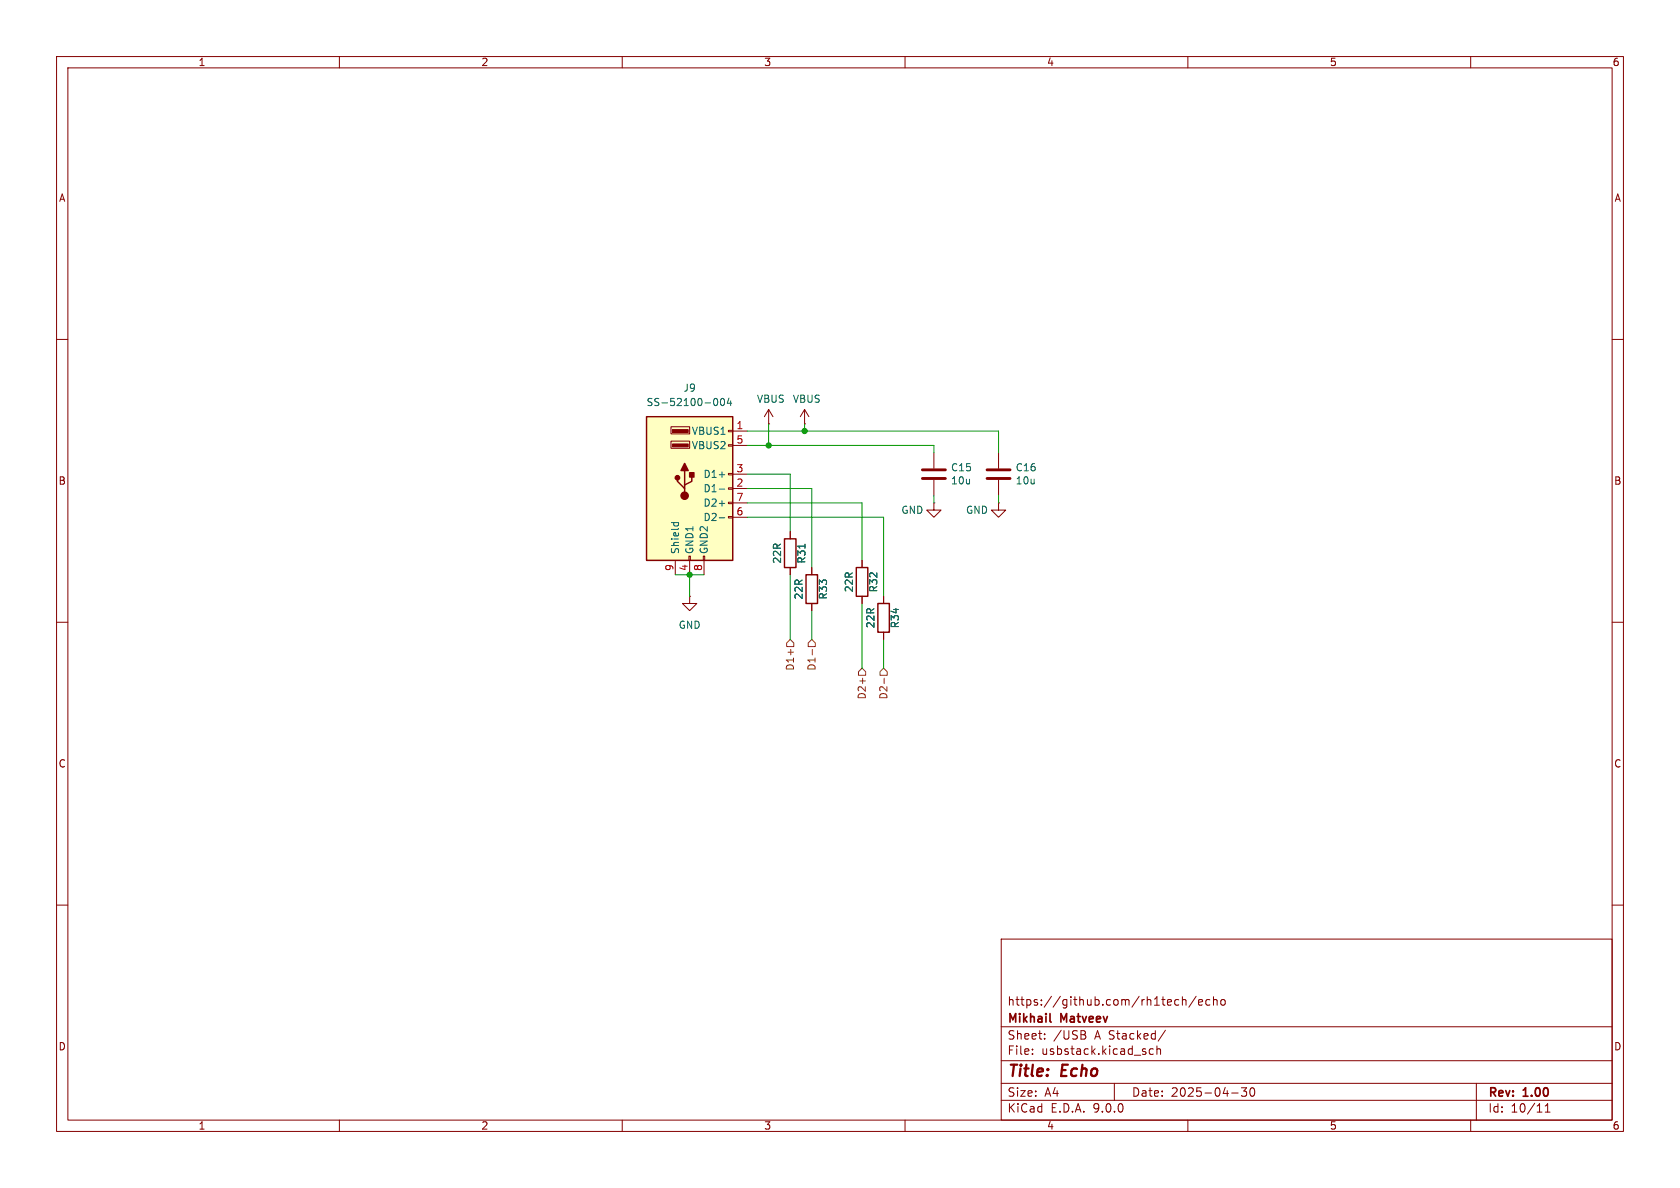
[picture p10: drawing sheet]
<svg xmlns="http://www.w3.org/2000/svg" width="297mm" height="210mm" viewBox="0 0 297 210" stroke-linecap="round" stroke-linejoin="round" font-family="sans-serif">
<g fill="none" stroke="#840000" stroke-width=".18">
<path d="M10 10h277v190h-277zM12 12h273v186h-273zM60 10v2M110 10v2M160 10v2M210 10v2M260 10v2M10 60h2M135.9 74.9h.1M135.9 72.4l-.8 1.3M135.9 72.4l.8 1.3M135.9 72.4v2.5"/>
<path d="M142.2 74.9h.1M142.2 72.4l-.7 1.3M142.2 72.4l.8 1.3M142.2 72.4v2.5M285 60h2M139.7 94v1.3M152.4 99.1v1.2M10 110h2M121.9 105.4v1.3h1.3l-1.3 1.3-1.3-1.3h1.3M121.9 105.4h.1M139.7 100.3v1.3M143.5 100.3v1.3"/>
<path d="M143.5 106.7v1.3M152.4 105.4v1.3M156.2 105.4v1.3M156.2 111.8v1.2M285 110h2M10 160h2M177 166h108v32h-108zM207.7 177.6l.3 .1 .4-.1M208.4 176.8l-.4-.1-.3 .1M209 176.8l.2-.1 .4 .1 .1 .9M209 176.2v1.5M211.5 176.1l-1.3 2"/>
<path d="M211.9 177.2l.7-.1-.1-.3-.4-.1-.2 .2 .1 .7h.5M213.9 176.8l-.4-.1-.3 .3v.4l.1 .2h.6M214.5 176.8l.2-.1 .4 .1 .1 .9M214.5 176.2v1.5M215.9 176.8l.2-.1 .4 .1 .1 .6-.1 .2-.4 .1-.2-.1zM285 160h2M60 198v2M110 198v2M160 198v2M177 194.5h108M177 191.5h108M177 187.5h108"/>
<path d="M177 181.5h108M182.5 186.3v.1M182.5 185.5v.1M184.7 183.6v.1M184.7 182.8v.1M191.6 182.9a.4 .4 0 0 1 .4 .4 .4 .4 0 0 1-.3 .4M191.7 182.3l.2 .2-.2 .3M197 191.5v3M203.9 185.5l-.4-.1-.3 .3v.4l.1 .2h.6M204.5 185.5l.2-.1 .4 .1 .1 .9M204.5 184.9v1.5M206 182.1l-1.3 2"/>
<path d="M210 198v2M217.7 193.2h1.2M219.5 192.3h.9l-.5 .6 .4 .1v.7l-.2 .1h-.4l-.2-.1M221.1 192.4l.2-.1a.81 .81 0 0 1 .6 .6 .81 .81 0 0 1-.3 .8l-.1 .1a.81 .81 0 0 1-.4-1.4zM260 198v2M261 191.5v6.5M273.2 196.6h.8M273.2 195.5l.4-.4v1.5"/>
</g>
<path d="M185.6 180.5l.2 .2" fill="none" stroke="#840000" stroke-width=".3"/>
<path d="M138.7 95.3h2v5h-2zM142.5 101.6h2v5.1h-2zM151.4 100.3h2v5.1h-2zM155.2 106.7h2v5.1h-2z" fill="none" stroke="#840000" stroke-width=".25"/>
<path d="M142.3 96.2v.7" fill="none" stroke="#006464" stroke-width=".18"/>
<path d="M114.3 73.7h15.2v25.4h-15.2z" fill="#ffffc2"/>
<path d="M114.3 73.7h15.2v25.4h-15.2zM119.8 84.5v.6l1.2 1.3v.6M121 83.2v2.5M122.3 83.8v1.3l-1.3 .6v.7" fill="none" stroke="#840000" stroke-width=".25"/>
<g fill="#840000" stroke="#840000" stroke-width=".25">
<path d="M121 81.9l.7 1.3h-1.3z"/>
<path d="M121.9 83.6h.8v.7h-.8z"/>
<circle cx="119.8" cy="84.5" r=".38"/>
<circle cx="121" cy="87.6" r=".63"/>
</g>
<g fill="#840000" stroke="#840000" stroke-width=".18">
<path d="M118.9 75.9h2.8v.6h-2.8z"/>
<path d="M118.9 78.5h2.8v.5h-2.8z"/>
</g>
<g fill="none" stroke="#840000" stroke-width=".18">
<path d="M118.6 75.4h3.3v1.3h-3.3zM118.6 78h3.3v1.2h-3.3zM128.8 76.1h.7v.2h-.7zM128.8 78.6h.7v.3h-.7zM129.5 76.2h2.6M129.5 78.7h2.6M119.4 99.1v2.5M121.8 98.3h.2v.8h-.2zM121.9 99.1v2.5M124.3 98.3h.3v.8h-.3zM124.5 99.1v2.5M128.8 83.7h.7v.2h-.7z"/>
<path d="M128.8 86.2h.7v.3h-.7zM128.8 88.8h.7v.2h-.7zM128.8 91.3h.7v.3h-.7zM129.5 83.8h2.6M129.5 86.4h2.6M129.5 88.9h2.6M129.5 91.4h2.6M139.7 94v1.3M152.4 99.1v1.2M165.1 88.9v1.3h1.3l-1.3 1.2-1.3-1.2h1.3M165.1 88.9h.1M165.1 80v2.8"/>
<path d="M165.1 84.8v2.8M176.5 88.9v1.3h1.3l-1.3 1.2-1.2-1.2h1.2M176.5 88.9h.1M176.5 80v2.8M176.5 84.8v2.8M139.7 100.3v1.3M143.5 100.3v1.3M143.5 106.7v1.3M152.4 105.4v1.3M156.2 105.4v1.3M156.2 111.8v1.2"/>
</g>
<path d="M126.2 70.9l.1-.3 .2-.2a.68 .68 0 0 1 .4 .7 .68 .68 0 0 1-.4 .6l-.2-.1-.1-.4M127.5 70.6l.2-.2a.68 .68 0 0 1 .4 .7 .68 .68 0 0 1-.4 .6l-.2-.1-.1-.4zM128.9 70.4l-.3 .9h.8M129.2 70.9v.8M118.7 92.4h1.3M119.2 92.4l-.1 .3M119.9 92.4l.1 .3M127.2 83.9h.9M127.2 86.5h.9M127.2 89h.9M127.2 91.5h.9M142.3 96.2v.7" fill="none" stroke="#006464" stroke-width=".18"/>
<path d="M163.1 83.1h4M163.1 84.6h4M174.5 83.1h4.1M174.5 84.6h4.1" fill="none" stroke="#840000" stroke-width=".51"/>
<path d="M139.7 113l.6 .7v.6h-1.2v-.6zM139.8 114.8v1M143.5 113l.6 .7v.6h-1.2v-.6zM143.6 114.8v1M151.8 118.7l.6-.6 .6 .6v.7h-1.2zM152.5 119.9v1M156.2 118.1l.6 .6v.7h-1.2v-.7zM156.3 119.9v1" fill="none" stroke="#725600" stroke-width=".18"/>
<g fill="none" stroke="#009600" stroke-width=".18">
<path d="M132.1 76.2h44.4v3.8M132.1 78.7h33v1.3M135.9 74.9v3.8M142.2 74.9v1.3M132.1 83.8h7.6v10.2M132.1 91.4h24.1v14M132.1 88.9h20.3v10.2M132.1 86.4h11.4v13.9M165.1 87.6v1.3M176.5 87.6v1.3M119.4 101.6h5.1M121.9 101.6v3.8"/>
<path d="M139.7 101.6v11.4M143.5 108v5M152.4 106.7v11.4M156.2 113v5.1"/>
</g>
<g fill="#009600" stroke="#009600" stroke-width=".18">
<circle cx="142.2" cy="76.2" r=".46"/>
<circle cx="135.9" cy="78.7" r=".46"/>
<circle cx="121.9" cy="101.6" r=".46"/>
</g>
<g font-size="2.8" fill="#840000">
<text x="178" y="190.9">Title:</text>
<text x="187.7" y="190.9">Echo</text>
</g>
<g font-size="2.1" fill="#840000">
<text x="178" y="178">https://github.com/rh1tech/echo</text>
<text x="178" y="184">Sheet:</text>
<text x="178" y="181.2">Mikhail</text>
<text x="186.2" y="184">/USB</text>
<text x="187.6" y="181.2">Matveev</text>
<text x="193.6" y="184">A Stacked/</text>
<text x="178" y="186.7">File:</text>
<text x="184.1" y="186.7">usbstack.kicad_sch</text>
<text x="178" y="196.9">KiCad</text>
<text x="178" y="194.1">Size:</text>
<text x="184.7" y="194.1">A4</text>
<text x="185.7" y="196.9">E.D.A.</text>
<text x="193.3" y="196.9">9.0.0</text>
<text x="200" y="194.1">Date:</text>
<text x="207" y="194.1">2025-04-30</text>
<text x="263" y="194.3">Rev:</text>
<text x="263" y="196.9">Id:</text>
<text x="267.1" y="196.9">10/11</text>
<text x="269.4" y="194.3">1.00</text>
</g>
<g font-size="1.8" fill="#840000">
<text x="35" y="11.9">1</text>
<text x="85" y="11.9">2</text>
<text x="135" y="11.9">3</text>
<text x="185" y="11.9">4</text>
<text x="235" y="11.9">5</text>
<text x="285" y="11.9">6</text>
<text x="10.3" y="35.9">A</text>
<text x="285.3" y="35.9">A</text>
<text x="10.3" y="85.9">B</text>
<text x="285.3" y="85.9">B</text>
<text x="10.3" y="135.9">C</text>
<text x="285.3" y="135.9">C</text>
<text x="10.3" y="185.9">D</text>
<text x="285.3" y="185.9">D</text>
<text x="35" y="199.9">1</text>
<text x="85" y="199.9">2</text>
<text x="135" y="199.9">3</text>
<text x="185" y="199.9">4</text>
<text x="235" y="199.9">5</text>
<text x="285" y="199.9">6</text>
</g>
<g font-size="1.8" fill="#006464">
<text x="114.2" y="72">SS-52100-004</text>
<text x="120.7" y="69.4">J9</text>
<text x="133.7" y="71.4">VBUS</text>
<text x="140.1" y="71.4">VBUS</text>
<text x="122.2" y="77.1">VBUS1</text>
<text x="122.2" y="79.6">VBUS2</text>
<text x="168" y="83.5">C15</text>
<text x="179.5" y="83.5">C16</text>
<text x="124.3" y="84.7">D1+</text>
<text x="124.3" y="87.2">D1-</text>
<text x="124.3" y="89.8">D2+</text>
<text x="168" y="85.8">10u</text>
<text x="179.5" y="85.8">10u</text>
<text x="124.3" y="92.3">D2-</text>
<text x="159.3" y="91">GND</text>
<text x="170.7" y="91">GND</text>
<text x="120.2" y="98" transform="rotate(-90 120.2 98)">Shield</text>
<text x="122.8" y="98" transform="rotate(-90 122.8 98)">GND1</text>
<text x="125.3" y="98" transform="rotate(-90 125.3 98)">GND2</text>
<text x="138.3" y="99.7" transform="rotate(-90 138.3 99.7)">22R</text>
<text x="142.6" y="99.7" transform="rotate(-90 142.6 99.7)">R31</text>
<text x="142.1" y="106.1" transform="rotate(-90 142.1 106.1)">22R</text>
<text x="146.4" y="106.1" transform="rotate(-90 146.4 106.1)">R33</text>
<text x="151" y="104.8" transform="rotate(-90 151 104.8)">22R</text>
<text x="155.3" y="104.8" transform="rotate(-90 155.3 104.8)">R32</text>
<text x="119.9" y="111.4">GND</text>
<text x="154.8" y="111.2" transform="rotate(-90 154.8 111.2)">22R</text>
<text x="159.1" y="111.2" transform="rotate(-90 159.1 111.2)">R34</text>
</g>
<g font-size="1.8" fill="#a90000">
<text x="130.1" y="75.9">1</text>
<text x="130.1" y="78.5">5</text>
<text x="130.1" y="83.6">3</text>
<text x="130.1" y="86.1">2</text>
<text x="130.1" y="88.6">7</text>
<text x="130.1" y="91.2">6</text>
<text x="119.1" y="101" transform="rotate(-90 119.1 101)">9</text>
<text x="121.7" y="101" transform="rotate(-90 121.7 101)">4</text>
<text x="124.2" y="101" transform="rotate(-90 124.2 101)">8</text>
</g>
<g font-size="1.8" fill="#725600">
<text x="140.6" y="118.7" transform="rotate(-90 140.6 118.7)">D1+</text>
<text x="144.4" y="118.7" transform="rotate(-90 144.4 118.7)">D1-</text>
<text x="153.3" y="123.7" transform="rotate(-90 153.3 123.7)">D2+</text>
<text x="157.1" y="123.7" transform="rotate(-90 157.1 123.7)">D2-</text>
</g>
</svg>
